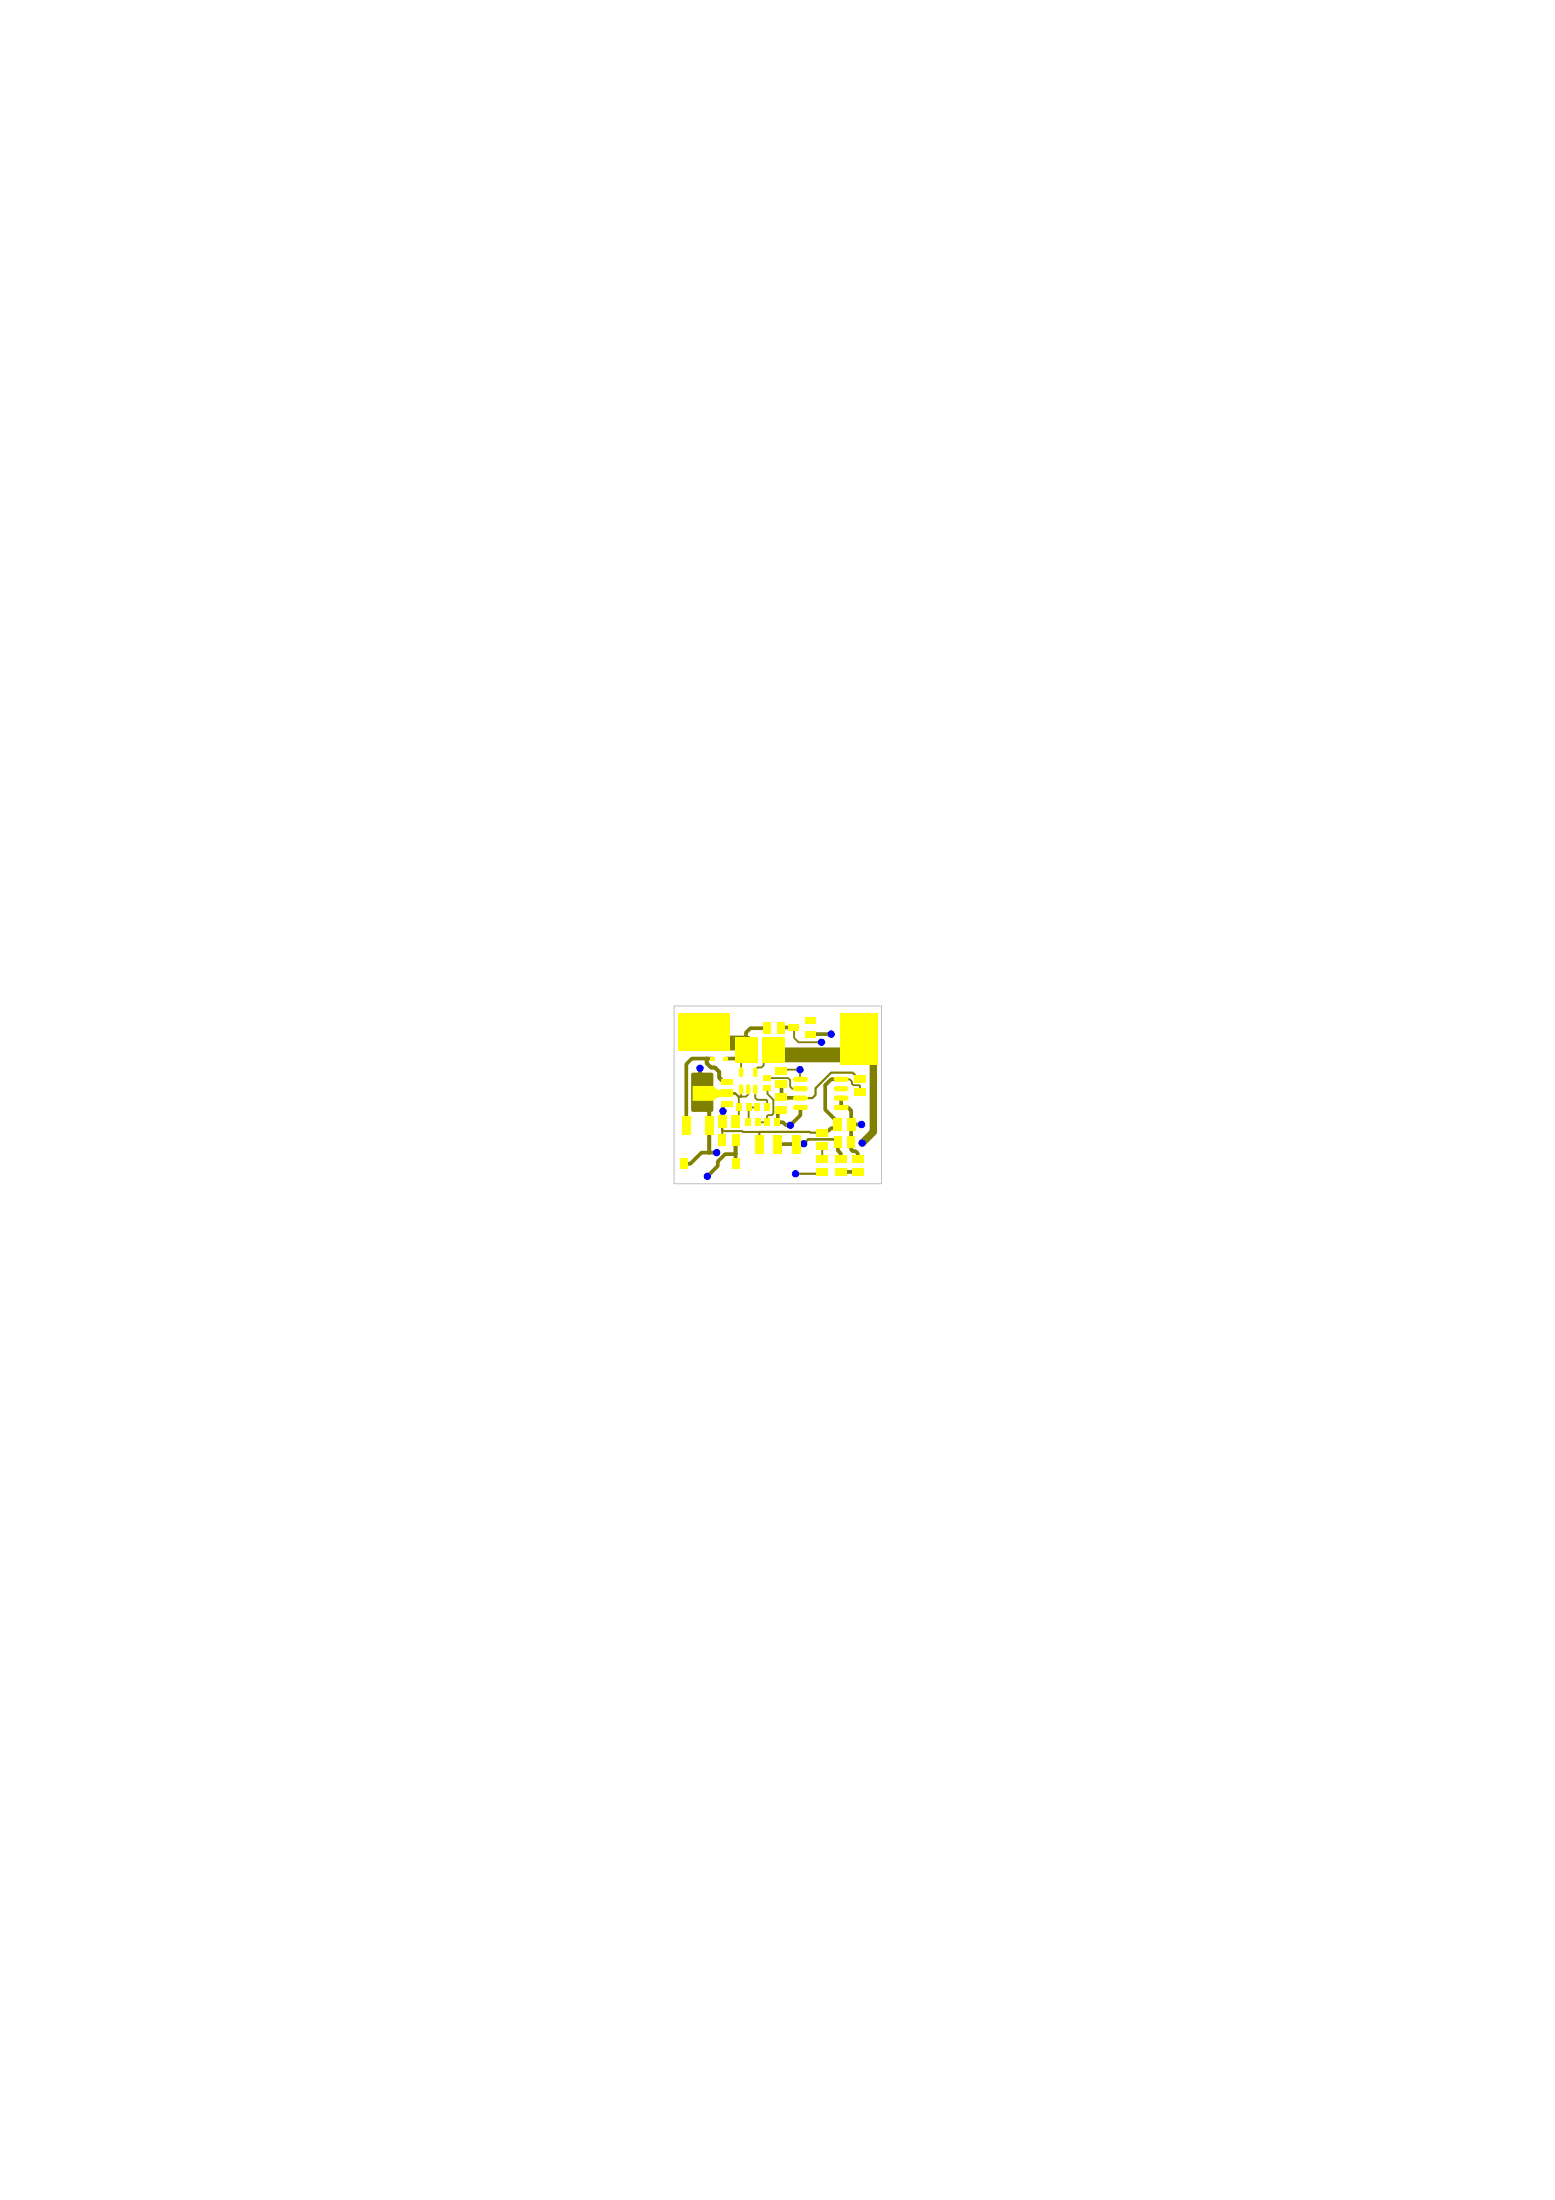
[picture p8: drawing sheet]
<svg xmlns="http://www.w3.org/2000/svg" width="210mm" height="297mm" viewBox="0 0 210 297" stroke-linecap="round" stroke-linejoin="round" font-family="sans-serif">
<path d="M91 135.8h28v24h-28z" fill="none" stroke="#c0c0c0" stroke-width=".13"/>
<path d="M115.9 140.3h2v12.5l-1.5 1.5" fill="none" stroke="#808000" stroke-width="1"/>
<path d="M95 139.3v1.5h5.7M115.9 140.3v2.1h-11.5" fill="none" stroke="#808000" stroke-width="2"/>
<path d="M99.7 149.5v1.9h-.4M100 142.9v1.9M101.9 144.5v.3M101.9 147.1v1.1l.3 .3h1.2l.2 .1v.9M102.2 149.5h-1.1l-.1 2M102.5 152.8l-5-.1v1.2M103.6 145.6h2.8l.3 .2v.9l.3 .3h.9M104.4 148.5v1.9l-.2 .2h-.5l-.2 .1v.8h-1.1M111 154.7v1.7M115.9 145.6h.2" fill="none" stroke="#808000" stroke-width=".25"/>
<g fill="none" stroke="#808000" stroke-width=".5">
<path d="M103.6 138.8h-2.3l-.6 .6v1.4M112.2 139.6l-2.8 .1M95.7 148.1v7.5M97.6 150l-.1 .1v1.3M98.1 146.1h-.4l-.6-.6v-.8l-.6-.6h-.5l-.6-.5v-.7h-2l-.8 .8v8.2M105 149.9v1.5l-.1 .1M105.5 146.4v1.7M108 149.5v1.1l-1.3 1.3M108.5 154.4l-1 .1M111.4 146.5v3.3l1.7 1.7v.3M113.1 154.1v1.2l.4 .4v.7M113.5 158.2h2.3"/>
<path d="M113.5 148.3v1.2h1l.4 .4v1.9M114.9 151.8v3.4l.2 .2h.4l.3 .3v.7M114.9 151.8h1.4"/>
</g>
<path d="M102.5 152.8v1.7M108 147h-.1M113.1 154.1v-.3h-4l-.6 .6" fill="none" stroke="#808000" stroke-width=".3"/>
<g fill="#00f">
<circle cx="116.4" cy="154.3" r=".5"/>
<circle cx="94.5" cy="144.2" r=".5"/>
<circle cx="116.3" cy="151.8" r=".5"/>
<circle cx="112.2" cy="139.6" r=".5"/>
<circle cx="110.9" cy="140.7" r=".5"/>
</g>
<g fill="#ff0">
<path d="M97.3 145.7h1.6v.8h-1.6z"/>
<path d="M98.7 150.6h1.2v1.7h-1.2z"/>
<path d="M113.4 136.8h5v7h-5z"/>
<path d="M114.4 153.4h1v1.5h-1z"/>
<path d="M112.6 153.4h1v1.5h-1z"/>
<path d="M97 153.2h1v1.5h-1z"/>
<path d="M98.8 153.2h1v1.5h-1z"/>
<path d="M115 157.7h1.5v1h-1.5z"/>
<path d="M115 155.9h1.5v1h-1.5z"/>
<path d="M110.2 152.4h1.5v1h-1.5z"/>
<path d="M115.3 145.1h1.5v1h-1.5z"/>
<path d="M115.3 146.9h1.5v1h-1.5z"/>
<path d="M104.7 145.9h1.5v1h-1.5z"/>
<path d="M104.7 144.1h1.5v1h-1.5z"/>
<path d="M114.3 151h1.2v1.7h-1.2z"/>
<path d="M112.5 151h1.2v1.7h-1.2z"/>
<path d="M100.7 151h.7v1.1h-.7z"/>
<path d="M102 151h.7v1.1h-.7z"/>
<path d="M103.2 149h.7v1.1h-.7z"/>
<path d="M101.9 149h.7v1.1h-.7z"/>
<path d="M99.4 149h.7v1.1h-.7z"/>
<path d="M100.7 149h.7v1.1h-.7z"/>
<path d="M104.5 151h.7v1.1h-.7z"/>
<path d="M103.2 151h.7v1.1h-.7z"/>
<path d="M103.1 146.5h1v.8h-1z"/>
<path d="M103.1 145.2h1v.7h-1z"/>
<path d="M103.1 138.1h1v1.5h-1z"/>
<path d="M104.9 138.1h1v1.5h-1z"/>
<path d="M108.7 139.2h1.4v.9h-1.4z"/>
<path d="M108.7 137.3h1.4v.9h-1.4z"/>
<path d="M106.4 138.3h1.4v.9h-1.4z"/>
<path d="M97.7 142.7h.6v.5h-.6z"/>
<path d="M95.9 142.7h.6v.5h-.6z"/>
<path d="M112.7 155.9h1.5v1h-1.5z"/>
<path d="M112.7 157.7h1.5v1h-1.5z"/>
<path d="M110.2 157.7h1.5v1h-1.5z"/>
<path d="M110.2 155.9h1.5v1h-1.5z"/>
<path d="M107.2 145.4h1.5a.35 .35 0 0 1 .3 .3 .35 .35 0 0 1-.3 .4h-1.3a.35 .35 0 0 1-.3-.3 .35 .35 0 0 1 .1-.4z"/>
<path d="M107.2 146.7l1.5-.1a.35 .35 0 0 1 .3 .4 .35 .35 0 0 1-.3 .3h-1.3a.35 .35 0 0 1-.3-.2 .35 .35 0 0 1 .1-.4z"/>
<path d="M107.2 148l1.5-.1a.35 .35 0 0 1 .3 .4 .35 .35 0 0 1-.3 .3h-1.3a.35 .35 0 0 1-.3-.2 .35 .35 0 0 1 .1-.4z"/>
<path d="M107.2 149.2h1.5a.35 .35 0 0 1 .3 .3 .35 .35 0 0 1-.3 .4h-1.3a.35 .35 0 0 1-.3-.3 .35 .35 0 0 1 .1-.4z"/>
<path d="M112.7 149.2h1.5a.35 .35 0 0 1 .3 .3 .35 .35 0 0 1-.3 .4h-1.3a.35 .35 0 0 1-.3-.3 .35 .35 0 0 1 .1-.4z"/>
<path d="M112.7 148l1.5-.1a.35 .35 0 0 1 .3 .4 .35 .35 0 0 1-.3 .3h-1.3a.35 .35 0 0 1-.3-.2 .35 .35 0 0 1 .1-.4z"/>
<path d="M112.7 146.7l1.5-.1a.35 .35 0 0 1 .3 .4 .35 .35 0 0 1-.3 .3h-1.3a.35 .35 0 0 1-.3-.2 .35 .35 0 0 1 .1-.4z"/>
<path d="M112.7 145.4h1.5a.35 .35 0 0 1 .3 .3 .35 .35 0 0 1-.3 .4h-1.3a.35 .35 0 0 1-.3-.3 .35 .35 0 0 1 .1-.4z"/>
<path d="M91.8 156.4h1v1.4h-1z"/>
<path d="M98.8 156.4h1v1.4h-1z"/>
</g>
<text font-size="8.3" fill="#ff0" x="100.2" y="160.2">SW1</text>
<text font-size="5.6" fill="#ff0" x="98.2" y="148.7" transform="rotate(-90 98.2 148.7)">U3x2</text>
<text font-size="5.5" fill="#00f" x="106.8" y="149.6">U2</text>
<text font-size="5.1" fill="#808000" x="93.3" y="149.5">U3</text>
<text font-size="5" fill="#ff0" x="91.5" y="141.1">J1</text>
<text font-size="4.4" fill="#00f" x="91.6" y="158.7">SW2</text>
<text font-size="4.1" fill="#ff0" x="99.2" y="147.4">U11</text>
<text font-size="3.9" fill="#808000" x="99" y="143.2">R13</text>
<text font-size="3.6" fill="#808000" x="106.2" y="140">Z1</text>
<g font-size="3.3" fill="#ff0">
<text x="101.9" y="143.7" transform="rotate(-90 101.9 143.7)">R13x2</text>
<text x="105.6" y="143.7" transform="rotate(-90 105.6 143.7)">R13x1</text>
<text x="104.5" y="150.2">R15</text>
<text x="110" y="155">R6</text>
</g>
<text font-size="3.2" fill="#ff0" x="91.8" y="153.1">C3</text>
<text font-size="1.8" fill="#ff0" x="98.7" y="149.6" transform="rotate(-90 98.7 149.6)">U3x1</text>
<text font-size="1.4" fill="#ff0" x="98" y="152.4" transform="rotate(-90 98 152.4)">C2x1</text>
<text font-size=".8" fill="#808000" x="100.3" y="147.9" transform="rotate(-90 100.3 147.9)">U11x1</text>
</svg>
